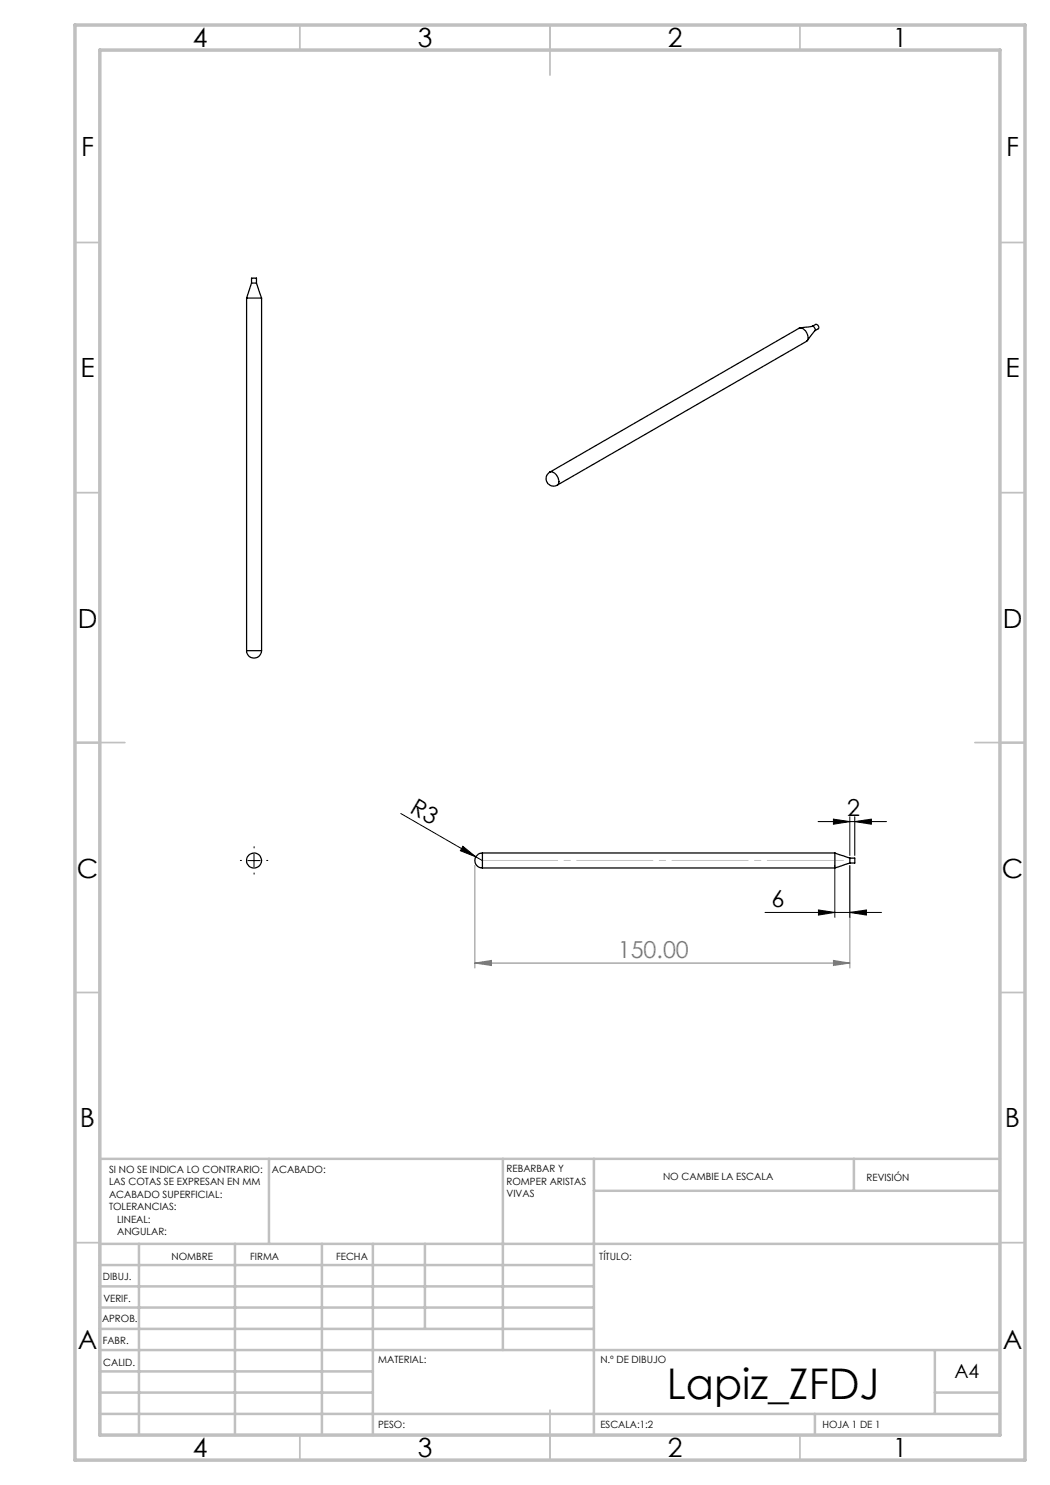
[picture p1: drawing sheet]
<svg xmlns="http://www.w3.org/2000/svg" width="210mm" height="297mm" viewBox="0 0 210 297" stroke-linecap="round" stroke-linejoin="round" font-family="sans-serif">
<path d="M95 173.1v20.5M170 173.1v20.5M95 192.6l3.3-.5v1zM95 192.6h75M166.7 192.1l3.3 .5-3.3 .5z" fill="none" stroke="#808080" stroke-width=".2"/>
<g fill="none" stroke="#000" stroke-width=".2">
<path d="M49.6 172.1h2.4M50.8 170.8v2.6M80.2 162.7l15 8.7M92.6 169.3l2.6 2.1-3.1-1.3zM95.2 171.4l1.3 .7M163.6 164.3h13.7M166.7 163.8l3.3 .5-3.3 .5zM167 173.1v10.4M170 163.3v7.8M170 173.1v10.4M171 164.3l3.3-.5v1zM171 163.3v7.8"/>
<path d="M153 182.5h23.3M163.7 182l3.3 .5-3.3 .5zM170 182.5l3.3-.5v1z"/>
</g>
<path d="M48.3 172.1h-.2M50.8 169.6v-.3M50.8 174.6v.2M53.3 172.1h.3" fill="none" stroke="#000" stroke-width=".2" stroke-dasharray="15.2 1.3 1.3 1.3"/>
<path d="M95 172.1h75" fill="none" stroke="#c0c0c0" stroke-width=".2" stroke-dasharray="15.2 1.3 1.3 1.3" stroke-dashoffset="-1.3"/>
<g fill="none" stroke="#c0c0c0" stroke-width=".35">
<path d="M60 5v5M110 5v10M160 5v5M15 48.5h5M200 48.5h5M15 98.5h5M200 98.5h5M15 148.5h10M195 148.5h10M15 198.5h5M200 198.5h5M15 248.5h5"/>
<path d="M200 248.5h5M60 287v5M110 282v10M160 287v5"/>
</g>
<g fill="none" stroke="#c0c0c0" stroke-width=".5">
<path d="M53.8 231.8v17M100.6 231.8v38.2M118.8 231.8v55.2M118.8 238.2h81.2M170.8 231.8v6.4M200 231.8h-180v55.2M20 248.8h180M20 257.3h98.8M20 253h98.8M27.8 248.8v38.2M47 248.8v38.2M64.4 248.8v38.2"/>
<path d="M74.6 248.8v38.2M85 248.8v17M20 265.8h98.8M20 261.5h98.8M20 278.5h54.6M20 274.3h54.6M20 270h180M187 278.5h13M187 270v12.8M20 282.8h180M163 282.8v4.2"/>
</g>
<path d="M15 5h190v287h-190zM20 10h180v277h-180z" fill="none" stroke="#c0c0c0" stroke-width=".7"/>
<path d="M95 192.6l3.3-.5v1zM166.7 192.1l3.3 .5-3.3 .5z" fill="#808080"/>
<g fill="#000">
<path d="M92.6 169.3l2.6 2.1-3.1-1.3z"/>
<path d="M166.7 163.8l3.3 .5-3.3 .5zM171 164.3l3.3-.5v1z"/>
<path d="M170 182.5l3.3-.5v1zM163.7 182l3.3 .5-3.3 .5z"/>
</g>
<g fill="none" stroke="#000" stroke-width=".25">
<path d="M49.3 59.6h3M49.3 59.6v70.5M50.3 56.6l-1 3M50.3 56.6h1M50.3 56.6v-1h1v1M51.3 56.6l1 3M52.3 59.6v70.5M160 65.6l2.5-.3a.69 .69 0 0 1 .5 .8l-1.5 2M162.5 65.3l.7-.4a.58 .58 0 0 1 .5 .9l-.7 .3M110 94.4a1.49 1.49 0 0 0-.6 2.1 1.49 1.49 0 0 0 2.1 .5M110 94.4l49.8-28.8a1.77 1.77 0 0 1 1.7 2.4l-50 29M110 94.4a1.72 1.72 0 0 1 1.8 1.9l-.3 .7"/>
<path d="M49.3 130.1a1.5 1.5 0 0 0 1.5 1.5 1.5 1.5 0 0 0 1.5-1.5M49.3 130.1h3M96.5 170.6a1.5 1.5 0 0 0-1.5 1.5 1.5 1.5 0 0 0 1.5 1.5M96.5 170.6v3M96.5 173.6h70.5M96.5 170.6h70.5M167 170.6l3 1M167 170.6v3M170 172.6l-3 1M170 171.6v1M170 171.6h1v1h-1"/>
<circle cx="50.8" cy="172.1" r="1.51"/>
</g>
<text font-size="8.5" x="133.3" y="279.7">Lapiz_ZFDJ</text>
<g font-size="5.3">
<text x="38.5" y="9.5">4</text>
<text x="83.5" y="9.5">3</text>
<text x="133.6" y="9.5">2</text>
<text x="178.6" y="9.5">1</text>
<text x="16.2" y="31.2">F</text>
<text x="201.2" y="31.2">F</text>
<text x="16.1" y="75.5">E</text>
<text x="201.1" y="75.5">E</text>
<text x="15.5" y="125.5">D</text>
<text x="200.5" y="125.5">D</text>
<text x="15.4" y="175.5">C</text>
<text x="200.4" y="175.5">C</text>
<text x="16" y="225.5">B</text>
<text x="201" y="225.5">B</text>
<text x="15.5" y="269.7">A</text>
<text x="200.5" y="269.7">A</text>
<text x="38.5" y="291.5">4</text>
<text x="83.5" y="291.5">3</text>
<text x="133.6" y="291.5">2</text>
<text x="178.6" y="291.5">1</text>
</g>
<g font-size="4.7">
<text x="81.8" y="162.5" transform="rotate(30 81.8 162.5)">R3</text>
<text x="169.4" y="163.3">2</text>
<text x="154.3" y="181.5">6</text>
</g>
<text font-size="4.7" fill="#808080" x="123.6" y="191.6">150.00</text>
<text font-size="3.9" x="190.9" y="275.5">A4</text>
<g font-size="2">
<text x="21.8" y="234.6">SI NO SE INDICA LO CONTRARIO:</text>
<text x="21.8" y="237.1">LAS COTAS SE EXPRESAN EN MM</text>
<text x="21.8" y="239.6">ACABADO SUPERFICIAL:</text>
<text x="54.4" y="234.6">ACABADO:</text>
<text x="101.3" y="234.5">REBARBAR Y</text>
<text x="101.3" y="237">ROMPER ARISTAS</text>
<text x="101.3" y="239.5">VIVAS</text>
<text x="132.6" y="236">NO CAMBIE LA ESCALA</text>
<text x="173.3" y="236.2">REVISIÓN</text>
<text x="21.8" y="242.1">TOLERANCIAS:</text>
<text x="23.4" y="244.6">LINEAL:</text>
<text x="23.4" y="247.1">ANGULAR:</text>
<text x="34.3" y="252">NOMBRE</text>
<text x="50" y="251.9">FIRMA</text>
<text x="67.2" y="251.9">FECHA</text>
<text x="119.9" y="251.9">TÍTULO:</text>
<text x="20.6" y="256.1">DIBUJ.</text>
<text x="20.7" y="260.3">VERIF.</text>
<text x="20.4" y="264.4">APROB.</text>
<text x="20.5" y="268.8">FABR.</text>
<text x="20.7" y="273.1">CALID.</text>
<text x="75.6" y="272.5">MATERIAL:</text>
<text x="120.1" y="272.5">N.º DE DIBUJO</text>
<text x="75.6" y="285.5">PESO:</text>
<text x="120.1" y="285.6">ESCALA:1:2</text>
<text x="164.5" y="285.6">HOJA 1 DE 1</text>
</g>
</svg>
